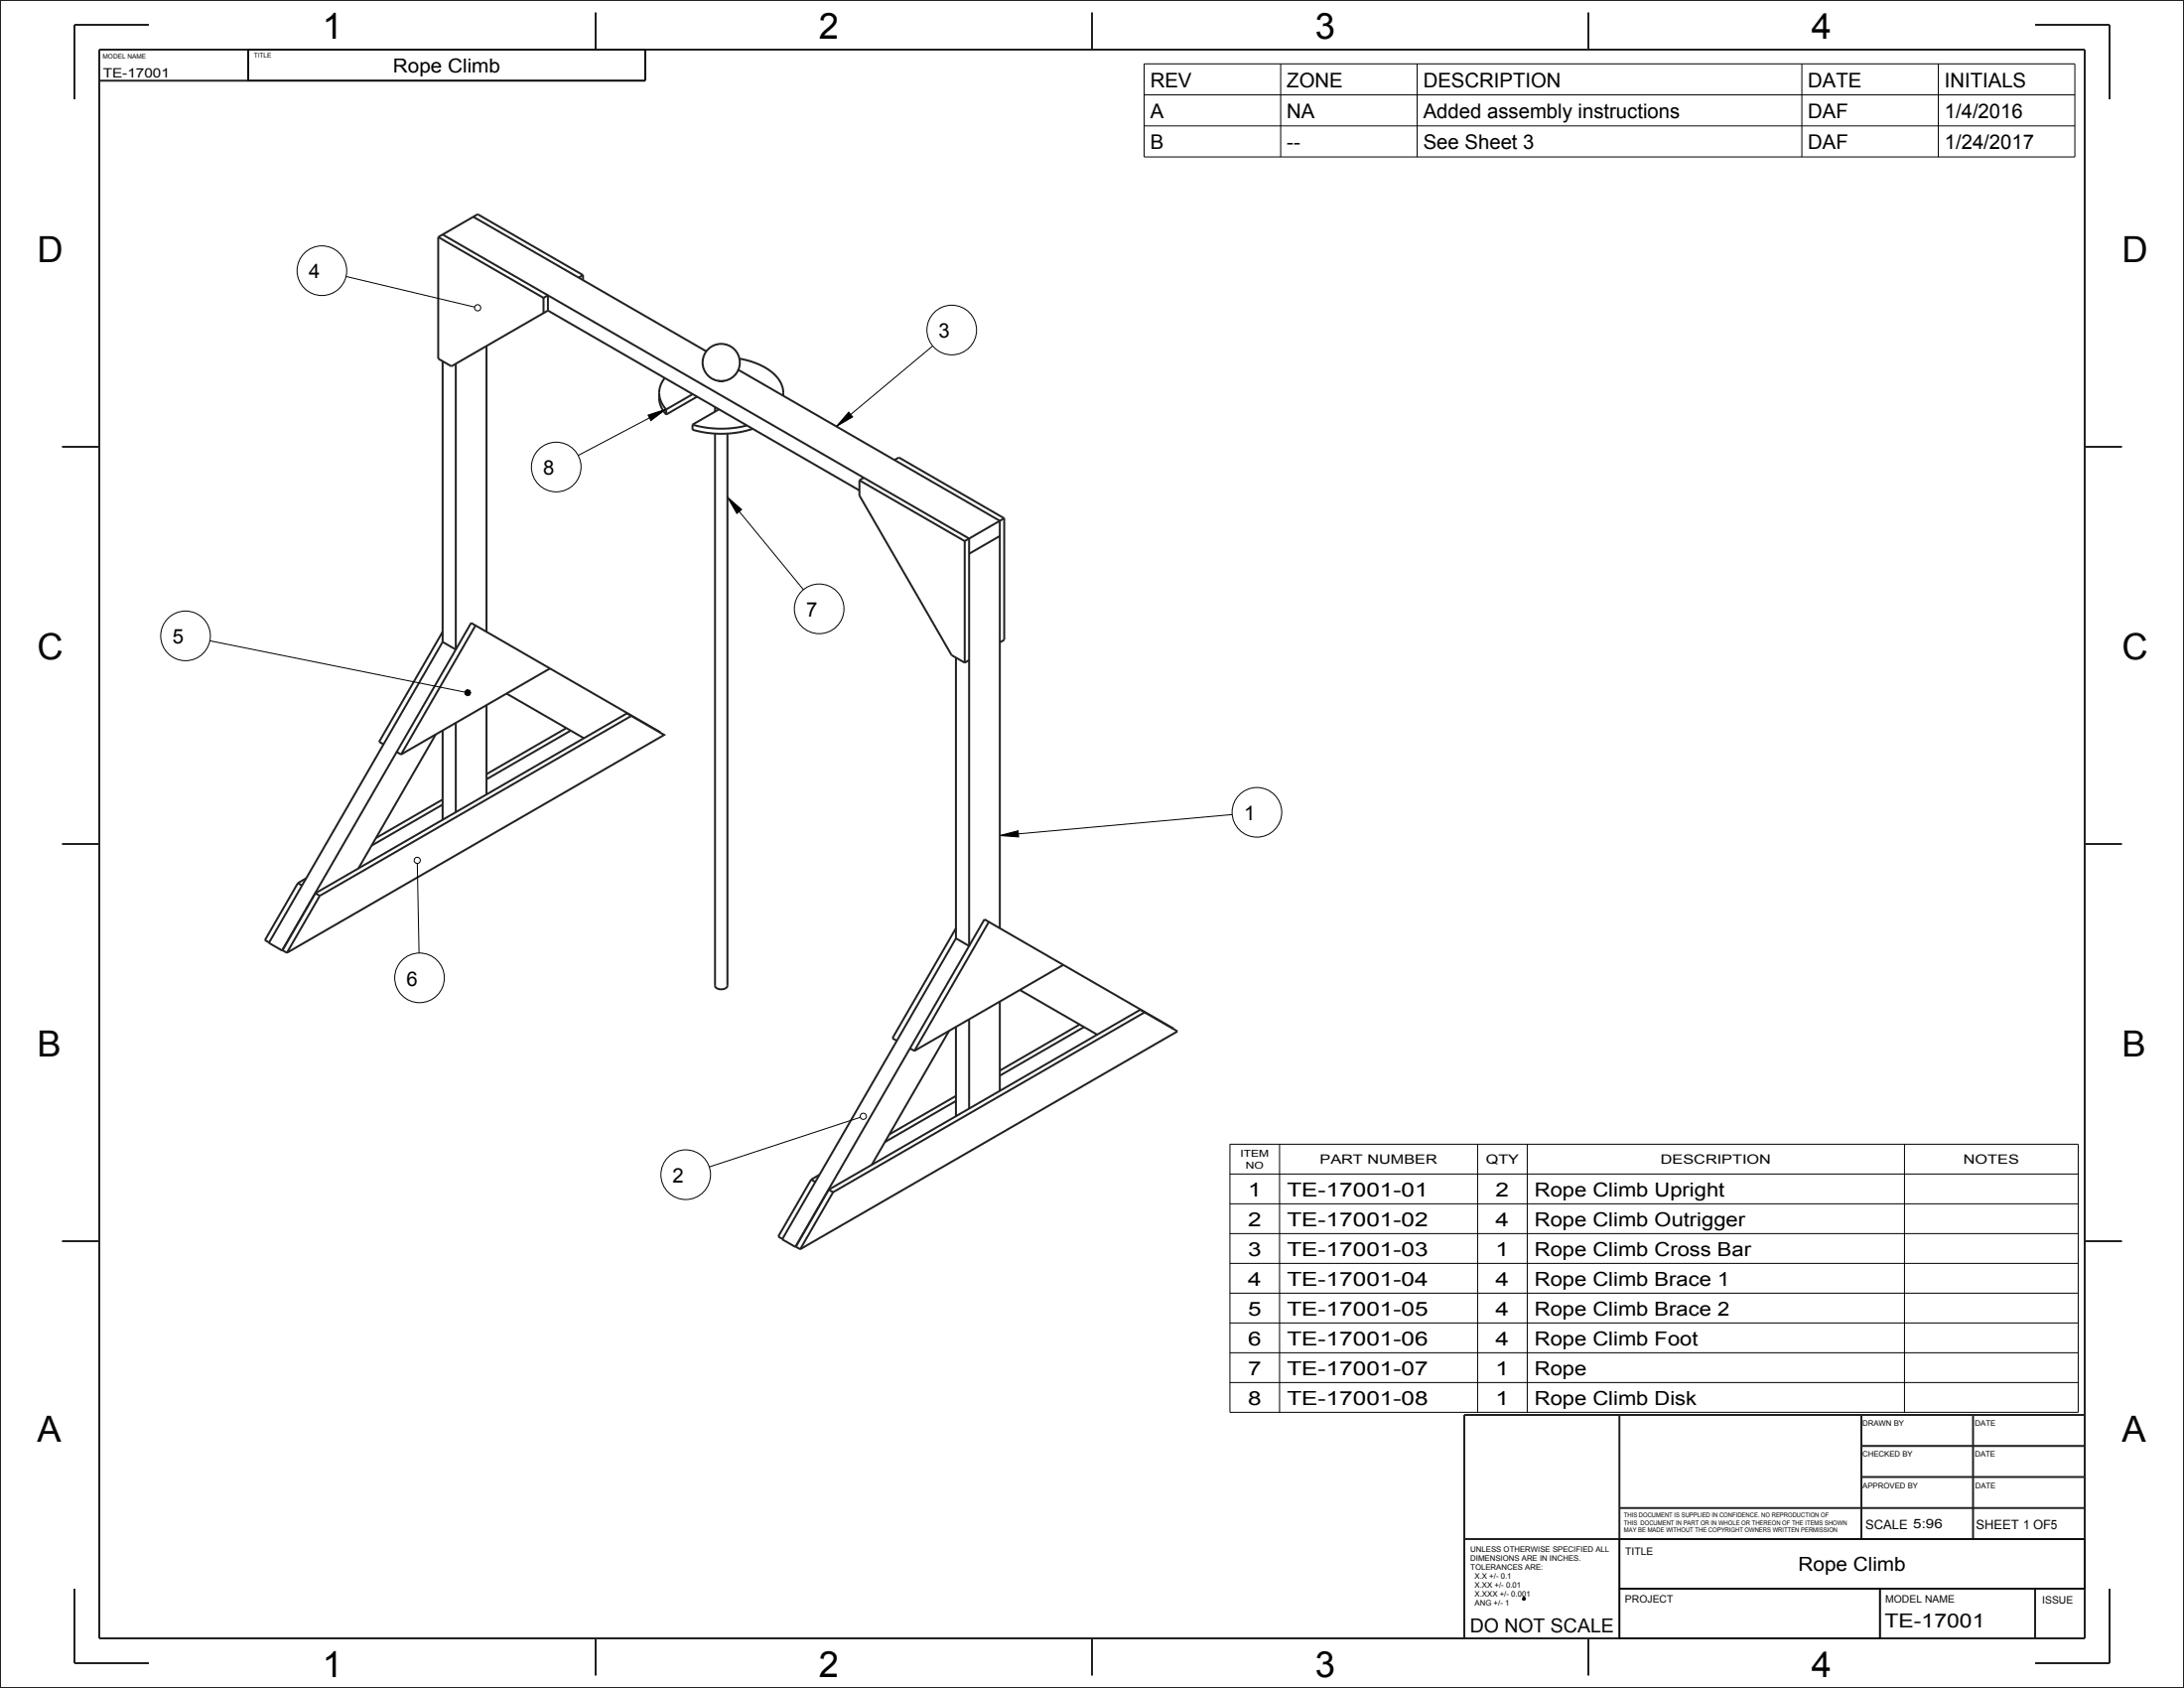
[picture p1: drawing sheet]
<svg xmlns="http://www.w3.org/2000/svg" width="559mm" height="432mm" viewBox="0 0 559 432" stroke-linecap="round" stroke-linejoin="round" font-family="sans-serif">
<path d="M389.8 408.7l.4 .1-.2 .4-.4-.1z" fill="none" stroke="#060606" stroke-width=".51"/>
<path d="M165.8 106.2l4.6-1.5-3.8 2.9zM217.1 105.4l1.1 1.2-4.2 2.5zM186.1 127.2l3.7 3.1-1.3 1.1zM118.9 176.9l.6-.5 .7 .2 .3 .6-.3 .6-.7 .2-.6-.5zM255.8 213.7l4.7-1.2 .1 1.6z" fill="#000"/>
<g fill="none" stroke="#000" stroke-width=".25">
<path d="M63.5 12.7h101.6v7.9h-101.6zM292.7 16.3h238.2v23.8h-238.2zM327.7 16.3v23.8M362.6 16.3v23.8M461 16.3v23.8M495.9 16.3v23.8M292.7 24.3h238.2M292.7 32.2h238.2M88.5 70.7l32.9 7.9M238.6 88.5l-24.6 20.6M165.8 106.2l4.6-1.5-3.8 2.9zM170.4 104.7l-22.5 11.8"/>
<path d="M217.1 105.4l1.1 1.2-4.2 2.5zM186.1 127.2l3.7 3.1-1.3 1.1zM186.1 127.2l19.5 23.6M53.7 163.9l65.2 13.1M118.9 176.9l.6-.5 .7 .2 .3 .6-.3 .6-.7 .2-.6-.5zM255.8 213.7l4.7-1.2 .1 1.6zM315.3 208.4l-59.5 5.3M106.8 220.9l.4 22.9M220.1 285.8l-38.6 12.7M314.7 292.7h217v68.6h-217zM327.4 292.7v68.6M378.1 292.7v68.6"/>
<path d="M390.8 292.7v68.6M487.3 292.7v68.6M314.7 300.3h217M314.7 307.9h217M314.7 315.6h217M314.7 323.2h217M314.7 330.8h217M314.7 338.4h217M314.7 346h217M314.7 353.7h217M414.3 393.7h119.1v12.7h-119.1zM414.3 406.4h66.7v12.7h-66.7z"/>
<circle cx="82.4" cy="69.2" r="6.4"/>
<circle cx="122.2" cy="78.7" r=".79"/>
<circle cx="243.5" cy="84.4" r="6.4"/>
<circle cx="142.3" cy="119.5" r="6.4"/>
<circle cx="209.6" cy="155.7" r="6.4"/>
<circle cx="47.5" cy="162.7" r="6.4"/>
<circle cx="321.6" cy="207.8" r="6.4"/>
<circle cx="106.8" cy="220.1" r=".79"/>
<circle cx="107.3" cy="250.1" r="6.4"/>
<circle cx="220.9" cy="285.6" r=".79"/>
<circle cx="175.4" cy="300.5" r="6.4"/>
</g>
<g fill="none" stroke="#222" stroke-width=".51">
<path d="M0 0h558.8v431.8h-558.8zM25.4 12.7h508v406.4h-508zM38.1 6.3h-19.1v19.1M63.5 12.7v7.9M152.4 3.2v9.5M165.1 12.7v7.9h-139.7M279.4 3.2v9.5M406.4 3.2v9.5M520.7 6.3h19.1v19.1M113.3 60l134.7 77.8v104.2l-3.4-2M121.1 55.5l59.6 34.4M112.1 60.6l10.1-5.8 27 15.6"/>
<path d="M112.1 60.6v31.2l3.4 1.9 24.7-14.3M112.1 60.6l27 15.6M139.1 76.2l1.1-.6v3.8M139.1 76.2v3.9M140.2 79.4l79.7 46.1M149.2 70.4l-1.1 .6M149.2 70.4v1.3M113.3 92.4v71.8M116.6 93.1v73.1l-3.3-2M124.5 88.5v73.1M170.1 96.7a5.8 5.8 0 0 0 .4 8M188.9 94.6l66.9 38.6v104.2"/>
<path d="M189.2 91.7a14.7 14.7 0 0 1 10.4 5.9l.7 1.9 .1 1.7M15.9 114.3h9.5M168.7 101.8a6.3 6.3 0 0 0 1.8 4.2M170.5 104.7v1.3M177.2 108.6v1.3a26.3 26.3 0 0 0 15.4-.2M177.2 108.6a26.5 26.5 0 0 0 13.9 .2M177.2 100.8l-6.7 3.9M178.4 101.5l-7.9 4.5M184 104.7l-6.8 3.9M228.9 117.7l1.1-.7 26.9 15.6M533.4 114.3h9.5M219.9 122.9v3.9l23.6 40.8 3.3 1.9"/>
<path d="M219.9 122.9l26.9 15.5M221 122.2l-1.1 .7M246.8 138.4v31.1M255.8 137.1l-7.8 4.6M256.9 132.6v31.1l-1.1 .6M256.9 132.6l-10.1 5.8M113.3 161.6l-16.3 28.2 1.1 .6M113.3 164.2l-44.5 77 3.4 1.9M121.7 160l-19.1 33M129.6 177.4l19.8 11.4M140.7 171l-38.1 22M244.6 168.2v71.8"/>
<path d="M248 168.9l-1.2 .6M101.5 192.3l1.1 .7M111.5 187.9l-19.8 34.2M113.3 186.9v22.8M116.6 184.9v22.9M124.5 180.4v22.8M144.9 186.2l-20.4 11.8M146 186.9l-21.5 12.4M161.5 183.1l-79.7 46.1M168.8 187.3l-48.3-27.9-48.3 83.7M15.9 215.9h9.5M113.3 205.8l-18.2 10.5"/>
<path d="M113.3 204.5l-17.1 9.9M533.4 215.9h9.5M76.2 225.9l1.1 .6M76.2 225.9l-8.4 14.6 1.1 .6M78.3 224.7l-2.1 1.2M80.7 228.5l79.7-46 9.5 5.5-96.5 55.7M80.7 228.5l1.1 .7M80.7 228.5l-8.4 14.6M81.8 229.2l-8.4 14.5M244.6 237.4l-16.3 28.2 1.2 .6M253 235.8l-19 33M72.3 243.1l1.1 .6"/>
<path d="M72.3 243.1h-.1M244.6 240l-44.5 77 3.4 2M255.8 256.2v22.9M260.9 253.2l19.8 11.5M272.1 246.8l-38.1 22M292.9 259l-79.7 46M232.8 268.2l1.2 .6M242.8 263.7l-19.8 34.3M244.6 262.7v22.8M248 260.7v22.9M276.2 262.1l-20.4 11.8M277.4 262.7l-21.6 12.5"/>
<path d="M300.2 263.2l-48.3-28-48.4 83.8M244.6 280.3l-17.1 9.9M244.6 281.6l-18.2 10.5M15.9 317.5h9.5M203.6 318.9l1.1 .7M203.6 318.9l-.1 .1M207.5 301.7l1.1 .7M207.5 301.7l-8.4 14.6 1.1 .6M209.7 300.5l-2.2 1.2M212 304.3l79.7-46 9.6 5.5-96.6 55.8M212 304.3l1.2 .7M212 304.3l-8.4 14.6"/>
<path d="M213.2 305l-8.5 14.6M533.4 317.5h9.5M414.3 361.9v57.2M476.3 377.8h57.1M476.3 369.9h57.1M476.3 361.9v31.8M504.8 361.9v31.8M533.4 361.9h-158.7v57.2M374.7 393.7h158.7M414.3 385.8h119.1M19 406.4v19h19.1M152.4 419.1v9.5"/>
<path d="M279.4 419.1v9.5M406.4 419.1v9.5M414.3 406.4h119.1M481 406.4v12.7M520.7 406.4v12.7M539.8 406.4v19h-19.1"/>
<circle cx="184.5" cy="92.7" r="4.8"/>
</g>
<!-- layer: 02___PRT_ALL_AXES -->
<path d="M185.2 97.4h-1.4M168.7 100.5v1.3M182.9 110.9v141.3a1.83 1.83 0 0 0 3.2 0v-141.3M182.9 104.1v1.2M200.4 100.5v.7" fill="none" stroke="#222" stroke-width=".51"/>
<g font-size="9.2">
<text x="82.5" y="9.9">1</text>
<text x="209.5" y="9.9">2</text>
<text x="336.5" y="9.9">3</text>
<text x="463.5" y="9.9">4</text>
<text x="82.5" y="429">1</text>
<text x="209.5" y="429">2</text>
<text x="336.5" y="429">3</text>
<text x="463.5" y="429">4</text>
</g>
<g font-size="9.2" fill="#060606">
<text x="9.5" y="67.1">D</text>
<text x="542.9" y="67.1">D</text>
<text x="9.5" y="168.7">C</text>
<text x="542.9" y="168.7">C</text>
<text x="9.5" y="270.3">B</text>
<text x="542.9" y="270.3">B</text>
<text x="9.5" y="368.7">A</text>
<text x="542.9" y="368.7">A</text>
</g>
<g font-size="5.2">
<text x="294.3" y="22.3">REV</text>
<text x="329.3" y="22.3">ZONE</text>
<text x="364.2" y="22.3">DESCRIPTION</text>
<text x="462.6" y="22.3">DATE</text>
<text x="497.5" y="22.3">INITIALS</text>
<text x="294.3" y="30.2">A</text>
<text x="329.3" y="30.2">NA</text>
<text x="364.2" y="30.2">Added assembly instructions</text>
<text x="462.6" y="30.2">DAF</text>
<text x="497.5" y="30.2">1/4/2016</text>
<text x="294.3" y="38.2">B</text>
<text x="329.3" y="38.2">--</text>
<text x="364.2" y="38.2">See Sheet 3</text>
<text x="462.6" y="38.2">DAF</text>
<text x="497.5" y="38.2">1/24/2017</text>
<text x="79" y="71.2">4</text>
<text x="240.2" y="86.4">3</text>
<text x="139" y="121.5">8</text>
<text x="206.3" y="157.7">7</text>
<text x="44.1" y="164.6">5</text>
<text x="318.3" y="209.8">1</text>
<text x="104" y="252.1">6</text>
<text x="172.1" y="302.5">2</text>
</g>
<g font-size="5">
<text x="100.6" y="18.6">Rope Climb</text>
<text x="319.3" y="306">1</text>
<text x="329.3" y="306">TE-17001-01</text>
<text x="382.7" y="306">2</text>
<text x="392.7" y="306">Rope Climb Upright</text>
<text x="319.3" y="313.7">2</text>
<text x="329.3" y="313.7">TE-17001-02</text>
<text x="382.7" y="313.7">4</text>
<text x="392.7" y="313.7">Rope Climb Outrigger</text>
<text x="319.3" y="321.3">3</text>
<text x="329.3" y="321.3">TE-17001-03</text>
<text x="382.7" y="321.3">1</text>
<text x="392.7" y="321.3">Rope Climb Cross Bar</text>
<text x="319.3" y="328.9">4</text>
<text x="329.3" y="328.9">TE-17001-04</text>
<text x="382.7" y="328.9">4</text>
<text x="392.7" y="328.9">Rope Climb Brace 1</text>
<text x="319.3" y="336.5">5</text>
<text x="329.3" y="336.5">TE-17001-05</text>
<text x="382.7" y="336.5">4</text>
<text x="392.7" y="336.5">Rope Climb Brace 2</text>
<text x="319.3" y="344.1">6</text>
<text x="329.3" y="344.1">TE-17001-06</text>
<text x="382.7" y="344.1">4</text>
<text x="392.7" y="344.1">Rope Climb Foot</text>
<text x="319.3" y="351.7">7</text>
<text x="329.3" y="351.7">TE-17001-07</text>
<text x="382.7" y="351.7">1</text>
<text x="392.7" y="351.7">Rope</text>
<text x="319.3" y="359.4">8</text>
<text x="329.3" y="359.4">TE-17001-08</text>
<text x="382.7" y="359.4">1</text>
<text x="392.7" y="359.4">Rope Climb Disk</text>
<text x="460.1" y="402">Rope Climb</text>
</g>
<g font-size="5" fill="#060606">
<text x="376.1" y="417.6">DO NOT SCALE</text>
<text x="482.2" y="416.2">TE-17001</text>
</g>
<g font-size="3.3" fill="#060606">
<text x="26.3" y="19.8">TE-17001</text>
<text x="477.3" y="391">SCALE 5:96</text>
<text x="505.6" y="391.1">SHEET 1 OF5</text>
</g>
<g font-size="3.3">
<text x="337.7" y="297.8">PART NUMBER</text>
<text x="380.2" y="297.8">QTY</text>
<text x="424.9" y="297.8">DESCRIPTION</text>
<text x="502.4" y="297.8">NOTES</text>
</g>
<g font-size="2.6" fill="#060606">
<text x="415.9" y="397.9">TITLE</text>
<text x="415.8" y="410.1">PROJECT</text>
<text x="482.4" y="410">MODEL NAME</text>
<text x="522.5" y="410.1">ISSUE</text>
</g>
<g font-size="2.5">
<text x="317.3" y="296">ITEM</text>
<text x="318.7" y="298.9">NO</text>
</g>
<g font-size="2" fill="#060606">
<text x="476.5" y="364.7">DRAWN BY</text>
<text x="505.4" y="364.7">DATE</text>
<text x="476.5" y="372.5">CHECKED BY</text>
<text x="505.3" y="372.5">DATE</text>
<text x="476.6" y="380.8">APPROVED BY</text>
<text x="505.4" y="380.8">DATE</text>
<text x="376.2" y="396.9">UNLESS OTHERWISE SPECIFIED ALL</text>
<text x="376.2" y="399.2">DIMENSIONS ARE IN INCHES.</text>
<text x="376.2" y="401.5">TOLERANCES ARE:</text>
<text x="377.3" y="403.8">X.X +/- 0.1</text>
<text x="377.3" y="406">X.XX +/- 0.01</text>
<text x="377.3" y="408.3">X.XXX +/- 0.001</text>
<text x="377.3" y="410.6">ANG +/- 1</text>
</g>
<g font-size="1.7" fill="#060606">
<text x="26.3" y="14.9">MODEL NAME</text>
<text x="65" y="14.8">TITLE</text>
<text x="415.5" y="388.1">THIS DOCUMENT IS SUPPLIED IN CONFIDENCE. NO REPRODUCTION OF</text>
<text x="415.5" y="390">THIS DOCUMENT IN PART OR IN WHOLE OR THEREON OF THE ITEMS SHOWN</text>
<text x="415.5" y="391.9">MAY BE MADE WITHOUT THE COPYRIGHT OWNERS WRITTEN PERMISSION</text>
</g>
</svg>
